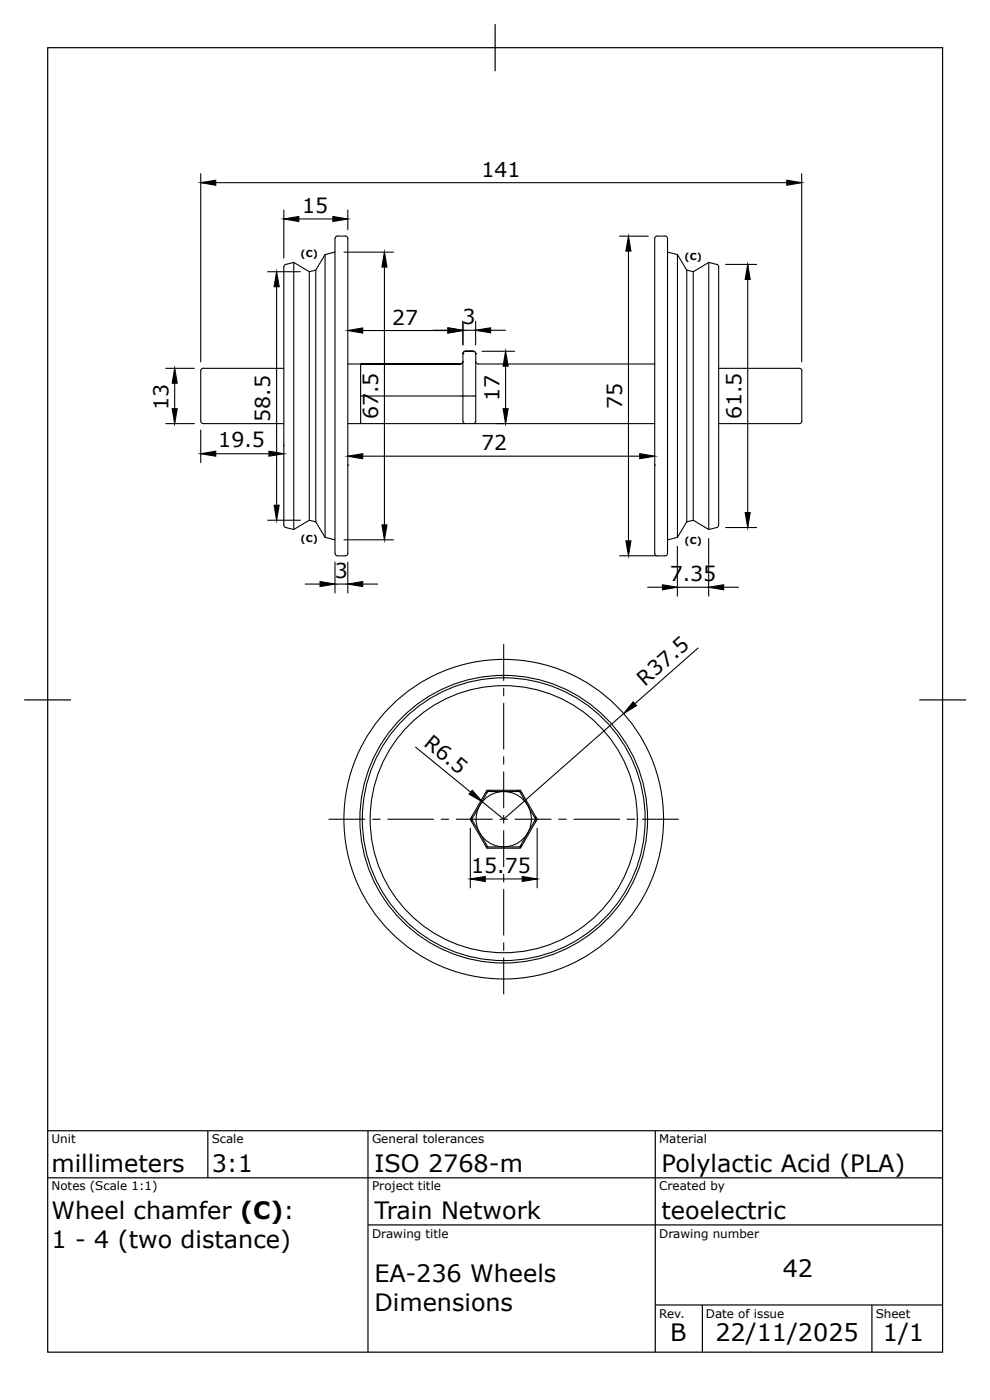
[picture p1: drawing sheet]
<svg xmlns="http://www.w3.org/2000/svg" width="210mm" height="297mm" viewBox="0 0 210 297" stroke-linecap="round" stroke-linejoin="round" font-family="sans-serif">
<g fill="none" stroke="#000" stroke-width=".23">
<path d="M42.6 36.9v40M45.8 38.8h121.3M170.2 36.9v40M56.8 57.7h7M60.3 56.7v54.8M60.3 44.6v10.2M60.7 56.1l-.4 .6M62.4 55.7v56.8M62.4 55.7l3.3 2 1.4-.3M62.4 55.7l-1.7 .5M63.5 46.5h7.2M65.7 57.7v52.8"/>
<path d="M67.1 57.4v53.4M69 54.1v60M69 54.1l-1.9 3.3M71.1 50.7v65.5a2.17 2.17 0 0 0 .3 1.8l.3 .1M71.1 53.5l-2.1 .6M71.7 50.1h1.6M71.7 50.1l-.5 .3v.3M73.1 53.6h10.4M73.3 50.1l.5 .3 .1 .3M73.9 50.7v66.8M73.9 44.6v4.2M81.6 56.7v54.8"/>
<path d="M131.6 50.2h6.1M133.5 53.3v61.6M139 50.7v65.5a2.29 2.29 0 0 0 .3 1.8l1.9 .1a1.15 1.15 0 0 0 .6-1.5v-65.9M139.6 50.1h1.6M139.6 50.1l-.5 .3-.1 .3M141.2 50.1l.5 .3 .1 .3M141.8 53.5l2.1 .6M143.9 54.1v60M143.9 54.1l1.9 3.3M145.8 57.4v53.4M145.8 57.4l1.4 .3M147.2 57.7v52.8"/>
<path d="M150.5 55.7v56.8M152.2 56.2l-1.7-.5-3.3 2M152.2 56.1l.4 .6M152.6 56.7v53.9a1.27 1.27 0 0 1-.4 1.4l-1.7 .5M154.1 56.2h6.6M158.8 59.3v49.6M35.2 78.2h6.1M43.2 78.2h17.1M43.2 78.2a1.18 1.18 0 0 0-.6 1.5v8.4a2.27 2.27 0 0 0 .3 1.8l17.4 .1M58.7 60.9v46.4M73.9 77.3h23.8h-21.1v6.8M77 70.2h18.1"/>
<path d="M92 70.1h3.1M98.3 76.8l-.3 .4-.2 .1M98.3 75.1h.1M98.3 75.1v14.3l.3 .5 .2 .1M98.3 68.2v5M98.3 70.1h2.7M98.8 74.6l-.4 .3-.1 .2M100.5 74.6h-1.7h1.7M100.5 74.6l.3 .1 .2 .4M101 68.2v5M101 75.1v14.3l-.2 .5-.3 .1M101 75.1h.1"/>
<path d="M101 76.8l.3 .4 .3 .1h37.4M102.4 74.6h6.9M104.2 70.1h3.1M107.4 77.8v9M152.6 78.2h17.1M169.7 78.2a.93 .93 0 0 1 .6 1.2v8.7a2.41 2.41 0 0 1-.3 1.8l-17.4 .1M35.2 90h6.1M37.1 81.4v5.4M42.6 91.3v7M45.8 96.4h11.3M60.3 94.5v.2M73.9 98.8h.1"/>
<path d="M73.9 90h2.7M77 96.9h58.8M98.8 90h40.2M100.5 84.1h-23.9v5.9h22.2M101 84.1h-.5M105.5 90h1.5M139 98.8h.1M56.8 110.5h7M65.7 110.5l-3.3 2-1.7-.5-.4-.5M65.7 110.5l1.4 .3M67.1 110.8l1.9 3.3M69 114.1l2.1 .6"/>
<path d="M71.1 119.4v6.6M73.1 114.6h10.4M73.9 119.4v6.6M73.9 117.5l-.3 .5-.3 .1h-1.6M131.6 118h7.7M143.8 116v10.6M143.9 114.1l-2.1 .6M145.8 110.8l1.4-.3 3.3 2M145.8 110.8l-1.9 3.3M150.5 114.4v12.2M154.1 112h6.6M64.8 124.1h3.2"/>
<path d="M71.1 124.1h2.8M77 124.1h3.2M107 136.9v7.6M137.5 124.7h3.2M143.8 124.7h6.7M148.2 137.6l-13.4 11.9M153.7 124.7h3.1M88.3 158.7l11.7 9.6M107 146.2v1.6M107 149.4v9.7M132.4 151.6l-25.4 22.4-4.6-3.7M69.9 174h7.6"/>
<path d="M79.1 174h1.6M82.3 174h9.8M93.7 174h1.6M96.9 174h7.6M99.9 175.9v12.7M100.2 173.4v1.2M103.2 179.9h7.5M103.4 167.9h6.1a.98 .98 0 0 1 1.4 .7l2.7 4.6a.97 .97 0 0 1 .1 1.4l-2.7 4.7a1 1 0 0 1-1.2 .8h-5.4a.98 .98 0 0 1-1.4-.7l-2.7-4.6a.97 .97 0 0 1-.1-1.4zM104.1 167.8l-1 .6M106.2 174h1.6M107 160.7v1.6M107 163.9v7.7"/>
<path d="M107 173.2v1.6M107 176.4v7.7M109.4 174h7.6M109.8 167.8l1.1 .6M110.9 179.6l-.5 .3 3.3-5.9-3.3-5.9h-6.8l-3.4 5.9 3.4 5.9-.5-.3M113.7 173.4v1.2M114.1 175.9v12.7M118.6 174h1.7M121.9 174h9.7M133.2 174h1.6M136.4 174h7.7M103 186.7h7.9"/>
<path d="M107 185.7v1.6M107 188.9v9.7M107 200.2v1.7M107 203.5v7.6"/>
<circle cx="107" cy="174" r="33.9"/>
<circle cx="107" cy="174" r="28.4"/>
<circle cx="107" cy="174" r="5.9"/>
<circle cx="107" cy="174" r="30"/>
<circle cx="107" cy="174" r="30.6"/>
</g>
<g fill="#000">
<path d="M42.6 38.8l3.2-.5v1zM167.1 38.3l3.1 .5-3.1 .5zM60.3 46.5l3.2-.5v1zM70.7 46l3.2 .5-3.2 .5zM81.6 53.6l.6 3.1h-1.1zM133.5 50.2l.5 3.1h-1.1zM158.8 56.2l.5 3.1h-1.1zM58.7 57.7l.6 3.2h-1.1zM73.9 70.2l3.1-.5v1zM95.1 69.6l3.2 .5-3.2 .6zM95.1 69.7l3.2 .5-3.2 .5zM101 70.1l3.2-.5v1.1z"/>
<path d="M107.4 74.6l.5 3.2h-1.1zM37.1 78.2l.5 3.2h-1zM36.6 86.8h1l-.5 3.2zM42.6 96.4l3.2-.6v1.1zM57.1 95.8l3.2 .6-3.2 .5zM73.9 96.9l3.1-.5v1zM106.8 86.8h1.1l-.5 3.2zM135.8 96.4l3.2 .5-3.2 .5zM58.2 107.3h1.1l-.6 3.2zM81.1 111.5h1.1l-.6 3.1zM132.9 114.9h1.1l-.5 3.1zM158.2 108.9h1.1l-.5 3.1z"/>
<path d="M68 123.5l3.1 .6-3.1 .5zM73.9 124.1l3.1-.6v1.1zM140.7 124.2l3.1 .5-3.1 .6zM150.5 124.7l3.2-.5v1.1zM134.5 149.1l.7 .8-2.8 1.7zM100.3 167.9l2.1 2.4-2.8-1.6zM99.9 186.7l3.1-.5v1zM110.9 186.2l3.2 .5-3.2 .5z"/>
</g>
<g fill="none" stroke="#000" stroke-width=".24">
<path d="M42.6 38.8l3.2-.5v1zM167.1 38.3l3.1 .5-3.1 .5zM58.7 57.7l.6 3.2h-1.1zM60.3 46.5l3.2-.5v1zM70.7 46l3.2 .5-3.2 .5zM81.6 53.6l.6 3.1h-1.1zM133.5 50.2l.5 3.1h-1.1zM158.8 56.2l.5 3.1h-1.1zM37.1 78.2l.5 3.2h-1zM73.9 70.2l3.1-.5v1zM95.1 69.6l3.2 .5-3.2 .6zM95.1 69.7l3.2 .5-3.2 .5z"/>
<path d="M101 70.1l3.2-.5v1.1zM107.4 74.6l.5 3.2h-1.1zM36.6 86.8h1l-.5 3.2zM42.6 96.4l3.2-.6v1.1zM57.1 95.8l3.2 .6-3.2 .5zM73.9 96.9l3.1-.5v1zM106.8 86.8h1.1l-.5 3.2zM135.8 96.4l3.2 .5-3.2 .5zM58.2 107.3h1.1l-.6 3.2zM81.1 111.5h1.1l-.6 3.1zM132.9 114.9h1.1l-.5 3.1zM158.2 108.9h1.1l-.5 3.1z"/>
<path d="M68 123.5l3.1 .6-3.1 .5zM73.9 124.1l3.1-.6v1.1zM140.7 124.2l3.1 .5-3.1 .6zM150.5 124.7l3.2-.5v1.1zM134.5 149.1l.7 .8-2.8 1.7zM100.3 167.9l2.1 2.4-2.8-1.6zM99.9 186.7l3.1-.5v1zM110.9 186.2l3.2 .5-3.2 .5z"/>
</g>
<g fill="none" stroke="#000" stroke-width=".25">
<path d="M10.1 10.1h190.1v277.1h-190.1zM105.1 5.1v10M5.1 148.7h10M205.1 148.7h-9.9M10.1 240.2h190.1M10.1 250.2h190.1M44.1 240.2v10M78.1 240.2v47M139.1 240.2v47M78.1 260.2h122.1M139.1 277.2h61.1M149.1 277.2v10"/>
<path d="M185.2 277.2v10"/>
</g>
<g font-size="5.1">
<text x="10.9" y="249">millimeters</text>
<text x="45" y="249">3:1</text>
<text x="79.5" y="249">ISO 2768-m</text>
<text x="140.5" y="249">Polylactic Acid (PLA)</text>
<text x="10.9" y="258.9">Wheel chamfer (C):</text>
<text x="79.5" y="258.9">Train Network</text>
<text x="140.5" y="258.9">teoelectric</text>
<text x="10.9" y="265">1 - 4 (two distance)</text>
<text x="79.5" y="272.3">EA-236 Wheels</text>
<text x="166.2" y="271.3">42</text>
<text x="79.5" y="278.4">Dimensions</text>
<text x="142.3" y="284.8">B</text>
<text x="151.9" y="284.8">22/11/2025</text>
<text x="187.5" y="284.8">1/1</text>
</g>
<g font-size="4.4">
<text x="102.2" y="37.5">141</text>
<text x="64.2" y="45.2">15</text>
<text x="83.3" y="68.9">27</text>
<text x="98.2" y="68.8">3</text>
<text x="80.3" y="83.5" transform="rotate(-90 80.3 83.5)">.5</text>
<text x="35.8" y="87" transform="rotate(-90 35.8 87)">13</text>
<text x="57.4" y="89.6" transform="rotate(-90 57.4 89.6)">58.5</text>
<text x="80.3" y="89" transform="rotate(-90 80.3 89)">67</text>
<text x="106.1" y="85.2" transform="rotate(-90 106.1 85.2)">17</text>
<text x="132.1" y="86.9" transform="rotate(-90 132.1 86.9)">75</text>
<text x="157.4" y="89" transform="rotate(-90 157.4 89)">61.5</text>
<text x="46.4" y="95">19.5</text>
<text x="102.2" y="95.6">72</text>
<text x="71.1" y="122.7">3</text>
<text x="142.2" y="123.4">7</text>
<text x="145" y="123.4">.35</text>
<text x="136.9" y="145.8" transform="rotate(-41 136.9 145.8)">R37.5</text>
<text x="89.8" y="158.2" transform="rotate(39 89.8 158.2)">R6.5</text>
<text x="100" y="185.4">15.75</text>
</g>
<g font-size="2.5">
<text x="10.9" y="242.9">Unit</text>
<text x="45" y="242.9">Scale</text>
<text x="79" y="242.9">General tolerances</text>
<text x="140" y="242.9">Material</text>
<text x="10.9" y="252.8">Notes (Scale 1:1)</text>
<text x="79" y="252.8">Project title</text>
<text x="140" y="252.8">Created by</text>
<text x="79" y="262.9">Drawing title</text>
<text x="140" y="262.9">Drawing number</text>
<text x="140" y="280">Rev.</text>
<text x="149.9" y="280">Date of issue</text>
<text x="186" y="280">Sheet</text>
</g>
<g font-size="2">
<text x="63.8" y="54.6">(C)</text>
<text x="145.4" y="55.1">(C)</text>
<text x="63.8" y="115.1">(C)</text>
<text x="145.4" y="115.6">(C)</text>
</g>
</svg>
